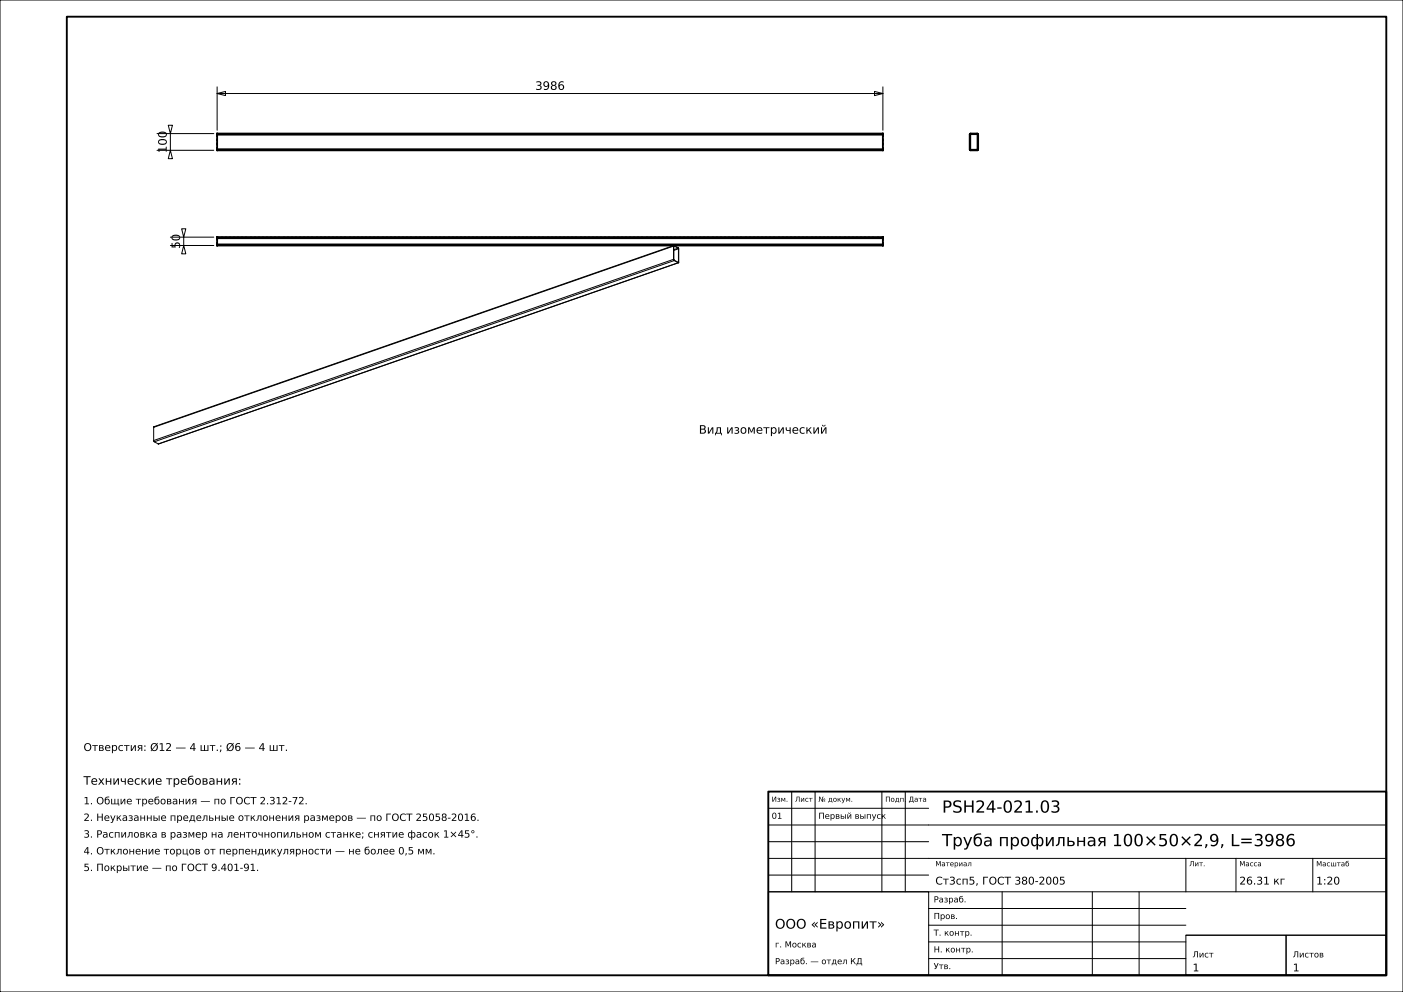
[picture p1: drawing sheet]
<svg xmlns="http://www.w3.org/2000/svg" width="420mm" height="297mm" viewBox="0 0 420 297" stroke-linecap="round" stroke-linejoin="round" font-family="sans-serif">
<g fill="none" stroke="#000" stroke-width=".3">
<path d="M0 0h420v297h-420zM47 40h17M50.4 37.5h1.2l-.6 2.5zM51 40v5M65 28l2.5-.6v1.2zM65 26v13M65 28h199.3M261.8 27.4l2.5 .6-2.5 .6zM264.3 26v13M47 45h17M51 45l.6 2.5h-1.2zM51 73.5h13"/>
<path d="M51 71h13M54.4 68.5h1.2l-.6 2.5zM55 73.5l.6 2.5h-1.2zM55 71v2.5M201.6 77.6l.1 .4M201.6 73.7v3.9M201.6 77.6l-155.6 54.3M201.6 73.7l-155.6 54.2M201.7 73.5l-.1 .2M201.7 73.5l1.5 .9v4.2M201.7 73.5h.1M201.7 73.7v4.1"/>
<path d="M201.7 78h.1M201.7 77.8l.1 .1M201.8 78h.1M201.8 77.9l1.2 .6M201.8 73.6v.1M201.8 73.6h.1M201.8 78l1.2 .7M201.8 73.7l1.2 .6M201.8 73.7l-155.7 54.1M201.8 78l-155.6 54.3M203 78.7h.1M203 78.5h.1"/>
<path d="M203 74.3l.1 .1M203 74.3l-1.3 .4M203 78.7l-155.6 54.2M203.1 78.5h-.1M203.1 74.4v.1M203.1 78.4v.1M203.1 74.5v3.9M203.1 78.4l-.2 .1M203.1 74.5l-1.4 .5M203.1 78.7l-155.6 54.2M203.1 78.7h.1M203.2 78.6l-.1 .1"/>
<path d="M203.2 78.6h.1M46 131.9l.2 .3M46 127.9v4M46 127.9h.1M46.1 127.8l-.1 .1M46.1 127.8h.1M46.2 132.2v.1M46.2 132.3l1.2 .6M47.4 132.9h.1M47.5 132.9h-.1M237 237v30M244 237v30"/>
<path d="M264 237v30M271 237v30M230 257h185M230 252h48M230 247h185M230 242h48M355 257v10M370 257v10M393 257v10M230 267h48v25h-48zM230 267h185M230 262h48"/>
<path d="M278 277h77M278 272h77M300 267v25M327 267v25M341 267v25M278 287h77M278 282h77M355 280h30v12h-30zM355 280h60M385 280h30v12h-30z"/>
</g>
<g fill="none" stroke="#000" stroke-width=".56">
<path d="M20 5h395v287h-395zM65 40h199.3v5h-199.3zM65 40.3h199.3M65 44.7h199.3M290.4 40.1l2.1-.1 .3 .2v4.5l-.2 .3h-2l-.3-.2zM290.4 40.3l.1 4.5M290.5 40.2l-.1 .1M290.5 44.8h.1M290.5 40.2h.1M290.5 40.2h2.1M292.6 40.2l.1 .1M292.7 40.3l-.1 4.5h-2.1"/>
<path d="M65 71h199.3v2.5h-199.3zM65 73.2h199.3M65 71.3h199.3M230 237h185v55h-185z"/>
</g>
<g fill="none" stroke="#000" stroke-width=".3" stroke-dasharray=".7 .5" stroke-linecap="butt">
<path d="M65 40h199.3M290.6 40h-.1M292.5 40h-1.9M65 45v-.1M65 44.9v-.1M65 44.8v-.1M65 44.7v-4.4M65 40.3v-.1M65 40.2v-.1M65 40.1v-.1M65 40.3v4.4M65 44.7v.1"/>
<path d="M65 40.2v.1M65 44.8h199.3M65 40.2h199.3M65 45h199.3M264.3 44.8v-.1M264.3 44.7v.1M264.3 40.3v4.4M264.3 40.2v.1M264.3 40.3v-.1M264.3 44.7v-4.4M264.3 44.8v.1M264.3 44.9v.1"/>
<path d="M264.3 40v.1M264.3 40.1v.1M290.3 44.7v.1M290.3 40.3v4.4M290.3 44.8l.1 .1M290.3 40.2v.1M290.4 40.1l-.1 .1M290.4 44.9l.1 .1M290.4 44.7v-4.4M290.4 40.3l.1-.1M290.5 44.8l-.1-.1M290.5 45h.1"/>
<path d="M290.5 40l-.1 .1M290.5 40.2h.1M290.6 45h1.9M290.6 44.8h-.1M290.6 40.2h1.9M292.5 45h.1M292.5 44.8h-1.9M292.5 40.2h.1M292.6 44.8h-.1M292.6 45l.1-.1M292.6 40h-.1M292.6 40.2l.1 .1"/>
<path d="M292.7 40.3v4.4M292.7 44.7l-.1 .1M292.7 40.1l-.1-.1M292.7 44.9l.1-.1M292.8 44.8v-.1M292.8 40.2l-.1-.1M292.8 44.7v-4.4M292.8 40.3v-.1M65 73.2v.1M65 73.3v.1M65 73.4h199.3M65 71.3v1.9"/>
<path d="M65 71.2v.1M65 71.3v-.1M65 73.2v-1.9M65 73.4v-.1M65 73.3v-.1M65 73.5v-.1M65 71.2v-.1M65 71.1v-.1M264.3 71v.1M264.3 71.1v.1M264.3 71.2v.1M264.3 71.3v1.9"/>
<path d="M264.3 73.2v.1M264.3 73.3v.1M264.3 73.4v.1M264.3 73.4v-.1M264.3 73.3v-.1M264.3 73.2v-1.9M264.3 71.3v-.1M264.3 71.2h-199.3M264.3 73.4h-199.3M264.3 73.5h-199.3M264.3 71h-199.3"/>
</g>
<g font-size="5">
<text x="282" y="243.3">PSH24-021.03</text>
<text x="282" y="253.3">Труба профильная 100×50×2,9, L=3986</text>
</g>
<text font-size="4" x="232" y="278">ООО «Европит»</text>
<g font-size="3.5">
<text x="160.2" y="26.9">3986</text>
<text x="49.9" y="45.8" transform="rotate(-90 49.9 45.8)">100</text>
<text x="53.9" y="74.5" transform="rotate(-90 53.9 74.5)">50</text>
<text x="209.2" y="129.8">Вид изометрический</text>
<text x="25" y="234.9">Технические требования:</text>
</g>
<g font-size="3.2">
<text x="25" y="224.8">Отверстия: Ø12 — 4 шт.; Ø6 — 4 шт.</text>
<text x="280" y="264.8">Ст3сп5, ГОСТ 380-2005</text>
<text x="371" y="264.8">26.31 кг</text>
<text x="394" y="264.8">1:20</text>
<text x="357" y="290.8">1</text>
<text x="387" y="290.8">1</text>
</g>
<g font-size="3">
<text x="25" y="240.8">1. Общие требования — по ГОСТ 2.312-72.</text>
<text x="25" y="245.8">2. Неуказанные предельные отклонения размеров — по ГОСТ 25058-2016.</text>
<text x="25" y="250.8">3. Распиловка в размер на ленточнопильном станке; снятие фасок 1×45°.</text>
<text x="25" y="255.8">4. Отклонение торцов от перпендикулярности — не более 0,5 мм.</text>
<text x="25" y="260.8">5. Покрытие — по ГОСТ 9.401-91.</text>
</g>
<g font-size="2.5">
<text x="231" y="245.1">01</text>
<text x="245" y="245.1">Первый выпуск</text>
<text x="279.5" y="270.2">Разраб.</text>
<text x="279.5" y="275.1">Пров.</text>
<text x="279.5" y="280.1">Т. контр.</text>
<text x="232" y="283.6">г. Москва</text>
<text x="279.5" y="285.1">Н. контр.</text>
<text x="357" y="286.6">Лист</text>
<text x="387" y="286.6">Листов</text>
<text x="232" y="288.7">Разраб. — отдел КД</text>
<text x="279.5" y="290.1">Утв.</text>
</g>
<g font-size="2.1">
<text x="231" y="240">Изм.</text>
<text x="238" y="240">Лист</text>
<text x="245" y="240">№ докум.</text>
<text x="265" y="240">Подп.</text>
<text x="272" y="240">Дата</text>
<text x="280" y="259.3">Материал</text>
<text x="356" y="259.3">Лит.</text>
<text x="371" y="259.3">Масса</text>
<text x="394" y="259.4">Масштаб</text>
</g>
</svg>
